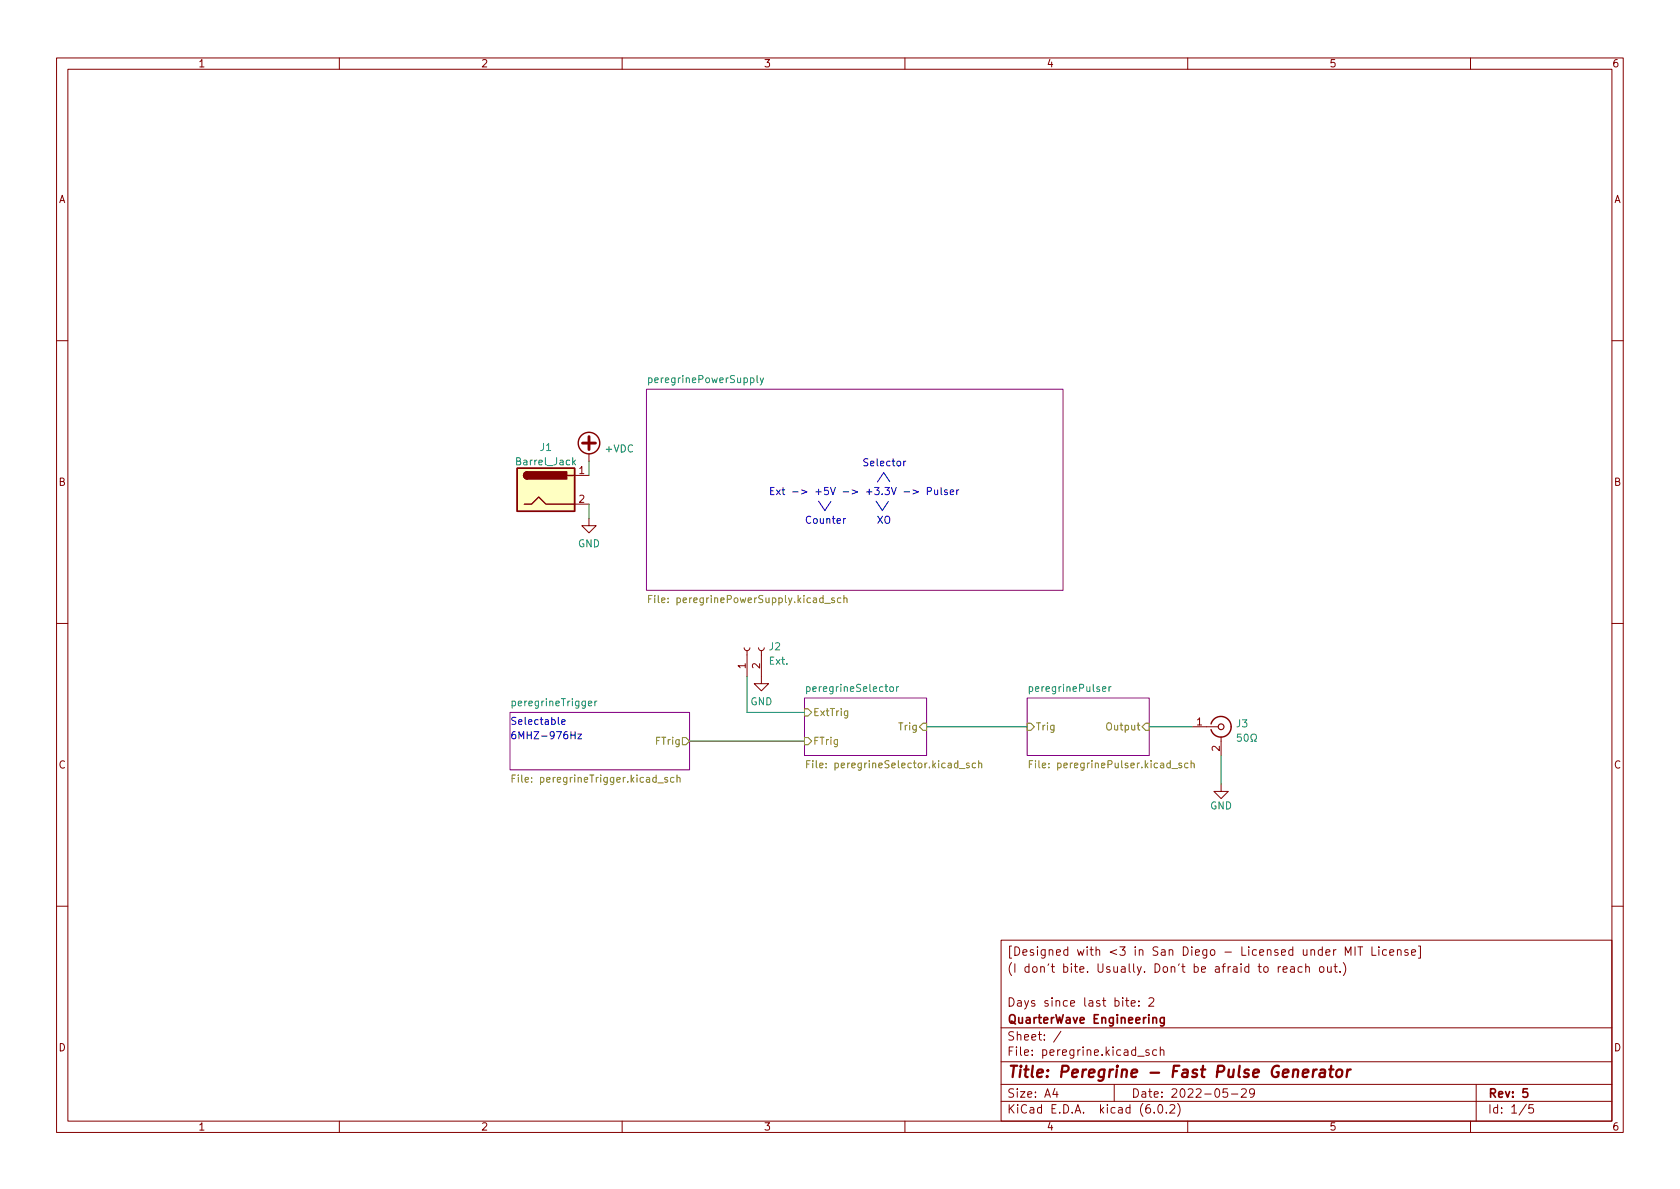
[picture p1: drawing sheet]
<svg xmlns="http://www.w3.org/2000/svg" width="297mm" height="210mm" viewBox="0 0 297 210" stroke-linecap="round" stroke-linejoin="round" font-family="sans-serif">
<g fill="none" stroke="#840000" stroke-width=".18">
<path d="M10 10.2h277v190.1h-277zM12 12.2h273v186.1h-273zM60 10.2v2M110 10.2v2M160 10.2v2M210 10.2v2M260 10.2v2M10 60.2h2M285 60.2h2M101.6 84.1h2.5M101.6 89.1h2.5M104.1 91.7v1.3h1.3l-1.3 1.2-1.2-1.2h1.2"/>
<path d="M104.1 80.3v1.2M10 110.2h2M131.6 114.5l.1 .4 .4 .2 .3-.2 .2-.4M132.1 115.1v4.5M134.1 114.5l.2 .4 .3 .2 .4-.2 .1-.4M134.6 115.1v5.8h1.3l-1.3 1.3-1.3-1.3h1.3M285 110.2h2M210.8 128.5h4.6M215.9 138.7v1.2h1.3l-1.3 1.3-1.3-1.3h1.3M215.9 130.3v3.3M10 160.2h2M177 166.3h108v32h-108z"/>
<path d="M199 176.9h.6M199.2 176.4v1.3l.4 .2M200 177.4l.7-.1-.1-.3-.4-.1-.2 .2 .1 .8h.5M201.4 177.8v.1M201.4 177v.1M203.1 176.6l.6-.2 .2 .2 .1 .3-.9 1h.9M226 170.9v1M226.4 170.9l-.3 .1-.1 .2M226.9 171.4l.7-.1-.1-.3-.4-.1-.2 .2v.8h.6M228.2 171h.6l.1 .9M228.9 171.3l-.5 .1a.29 .29 0 0 0-.3 .2 .29 .29 0 0 0 .3 .3h.5M230.2 171l-.4-.1-.3 .3v.4l.1 .3h.6"/>
<path d="M230.9 171.1l.2-.2 .3 .1 .1 .9M230.9 170.4v1.5M233.4 171l.4-.1 .3 .3v.4l-.3 .3h-.4l-.1-.3v-.4zM234.7 170.9l.1 1h.3l.3-.1M235.4 170.9v1M235.9 170.9h.5M236.1 170.4v1.3l.3 .2M236.9 171.8v.1M237.5 170.2a1.72 1.72 0 0 1 0 2.3M237.9 168.9v-1.5l.5 1.1 .5-1.1v1.5M239.6 167.4v1.5M240.1 167.4h.8"/>
<path d="M240.5 167.4v1.5M242.6 167.4v1.5h.7M243.8 167.4v.2M243.8 167.9v1M245.1 168l-.4-.1-.3 .3v.4l.2 .3h.5M245.7 168.4l.7-.1v-.3l-.5-.1-.2 .2 .1 .8h.6M247.1 168.1l.2-.2 .3 .1 .1 .9M247.1 167.9v1M248.9 168l-.3-.1-.2 .2v.3l.5 .1v.4h-.5M249.6 168.4l.7-.1-.1-.3-.4-.1-.2 .2v.8h.6M250.8 167.3h.3v2.1h-.3M285 160.2h2"/>
<path d="M60 198.3v2M110 198.3v2M160 198.3v2M177 194.8h108M177 191.8h108M177 187.8h108M177 181.8h108M186.5 192.5l-.4 1h1M186.9 193v1M187.6 182.4l-1.3 1.9M197 191.8v3M201.1 186.8h1.2"/>
<path d="M203.1 185.7l-.3-.1-.2 .2v.3l.5 .1v.4h-.5M204.1 196.7v.1M204.5 185.7l-.4-.1-.3 .3v.4l.1 .3h.6M204.9 195.4l.2-.1a.81 .81 0 0 1 .6 .7 .81 .81 0 0 1-.3 .8h-.2a.81 .81 0 0 1-.6-.6 .81 .81 0 0 1 .3-.8zM205.1 185.8l.3-.2 .3 .1 .1 .9M205.1 185.1v1.5M206.2 196.7v.1M206.9 195.5l.5-.2 .2 .2 .1 .3-.9 1h.9M208.2 195.1a1.72 1.72 0 0 1 0 2.3M210 198.3v2M217 192.5h-.7l-.1 .7 .2-.1 .5 .1 .2 .2-.1 .5-.2 .1-.6-.1M217.7 193.5h1.2"/>
<path d="M219.5 192.7l.6-.2 .2 .2 .1 .3-1 1h1M221.8 193.2l-.3 .3-.4-.1-.2-.2 .2-.6 .4-.1 .2 .2a.99 .99 0 0 1-.3 1.3h-.3M260 198.3v2M261 191.8v6.5M269.9 195.3l-1.3 1.9M271.1 195.3h-.7l-.1 .7 .2-.1 .5 .1 .2 .2-.1 .5-.2 .1-.6-.1"/>
</g>
<path d="M205.8 179.9v1.2l-.2 .3h-.4M203.8 180.1l.3-.2 .3 .1 .1 .9M205.8 180l-.4-.1-.3 .3v.4l.2 .3h.5M270.1 192.5h-.8v.7l.2-.1 .5 .1 .1 .2v.5l-.3 .1-.5-.1" fill="none" stroke="#840000" stroke-width=".3"/>
<path d="M230.4 189.8l.9-.2v-.4l-.6-.1-.3 .3v1l.2 .1 .5-.1M232.3 189.1l-.2 1.4M232.8 189.1l-.4 .1-.2 .3M233.5 189.2l.2-.1 .5 .1v1.3M234.3 189.6l-.7 .1a.4 .4 0 0 0-.3 .3 .4 .4 0 0 0 .2 .5l.7-.1M235 189.1h.8M235.4 188.5l-.2 1.7v.2l.4 .1M236.4 189.3a.52 .52 0 0 1 .5-.2 .52 .52 0 0 1 .4 .4v.6a.55 .55 0 0 1-.5 .4 .55 .55 0 0 1-.6-.4zM238.3 189.1l-.2 1.4M238.8 189.1l-.4 .1-.2 .3" fill="none" stroke="#840000" stroke-width=".4"/>
<g fill="#fff" stroke="#fff" stroke-width=".18">
<path d="M181.6 123.4h21.6v10.2h-21.6z"/>
<path d="M142.2 123.4h21.6v10.2h-21.6z"/>
<path d="M90.2 126h31.7v10.1h-31.7z"/>
<path d="M114.3 68.8h73.7v35.6h-73.7z"/>
</g>
<path d="M114.3 68.8h73.7v35.6h-73.7zM90.2 126h31.7v10.1h-31.7zM142.2 123.4h21.6v10.2h-21.6zM181.6 123.4h21.6v10.2h-21.6z" fill="none" stroke="#840084" stroke-width=".18"/>
<g fill="none" stroke="#848400" stroke-width=".18">
<path d="M114.7 105.9h.4M115.3 105.3h-.6v1.3M145.8 106.7h1M147.5 105.8l-.3-.1-.2 .2 .1 .2 .4 .1v.3h-.5M148.7 105.8l-.4-.1-.2 .3 .1 .5h.5M149.2 105.8l.2-.1 .3 .1 .1 .8M149.2 105.3v1.3M90.6 137.7h.4M91.2 137h-.6v1.3M118 137.5h-.3l-.2 .2 .1 .1 .4 .2v.3h-.5M119.2 137.5h-.4l-.2 .2 .1 .6h.5M119.7 137.6l.2-.1h.3v.8"/>
<path d="M119.7 137v1.3M120.6 130.4h.7l.6 .7-.6 .6h-.7zM142.2 130.4h.7l.6 .7-.6 .6h-.7zM142.2 125.3h.7l.6 .7-.6 .6h-.7zM142.6 135.1h.4M143.2 134.5h-.6v1.3M149.9 125.7v1l-.3 .3-.3-.1M149.9 125.8l-.4-.1-.2 .2 .1 .6h.5M163.2 127.9h.6v1.3h-.6l-.6-.7zM171.3 135l-.3-.1-.1 .2v.2l.4 .1v.3h-.4M172.5 135l-.4-.1-.2 .3 .1 .5h.5M173 135.1l.2-.2 .3 .1 .1 .8"/>
<path d="M173 134.5v1.3M181.6 127.9h.6l.7 .6-.7 .7h-.6zM182 135.1h.4M182.6 134.5h-.6v1.3M202.6 127.9h.6v1.3h-.6l-.7-.7zM208.9 135l-.3-.1-.2 .2 .1 .2 .4 .1v.3h-.5M210.1 135l-.4-.1-.3 .3 .2 .5h.5M210.6 135.1l.2-.2 .3 .1v.8M210.6 134.5v1.3"/>
</g>
<g fill="none" stroke="#008484" stroke-width=".18">
<path d="M133.9 66.4v1.1l.1 .2M134.4 66.8l.3 .9M135 66.8l-.4 1.2-.2 .1M101.4 81.7l.4 .5M101.8 81.4l-.5 .4M104 124.4l.6-.1v-.3h-.4l-.2 .2 .1 .6h.5M105.2 124v.8M105.5 124l-.3 .2M142.6 121.5l.4-.1 .2 .3-.1 .5h-.5M142.6 121.4v1.3M157.4 121.6l.2-.2 .3 .2 .1 .4-.1 .2-.3 .1-.2-.1zM158.5 121.4v.9"/>
<path d="M158.9 121.4l-.4 .3M194.9 121.9l.6-.2v-.2l-.4-.1-.2 .2 .1 .6h.5M196.1 121.4v.9M196.4 121.4l-.3 .3M219.4 129.8h-.6v.6l.1-.1 .5 .1 .1 .1-.1 .5-.2 .1-.4-.1M220.1 129.9l.2-.1a.68 .68 0 0 1 .4 .7 .68 .68 0 0 1-.4 .6l-.2-.1-.1-.4zM221.2 131.1h.3v-.3a.54 .54 0 0 1-.3-.7 .54 .54 0 0 1 .8-.2 .58 .58 0 0 1-.2 .9v.3h.3"/>
</g>
<g fill="none" stroke="#840000" stroke-width=".25">
<path d="M91.4 82.8h10.2v7.6h-10.2zM92.7 89.1h1.3l1.2-1.2 1.3 1.2h5.1M93.2 83.4a.64 .64 0 0 0-.6 .7 .64 .64 0 0 0 .6 .6M100.3 84.1h1.3M214.1 128a1.81 1.81 0 0 1 2-1.3 1.81 1.81 0 0 1 1.6 1.8M217.7 128.5a1.81 1.81 0 0 1-1.6 1.8 1.81 1.81 0 0 1-2-1.3"/>
<circle cx="104.1" cy="78.4" r="1.9"/>
</g>
<circle cx="215.9" cy="128.5" r=".51" fill="none" stroke="#840000" stroke-width=".2"/>
<path d="M91.4 82.8h10.2v7.6h-10.2z" fill="#ffffc2" stroke="#ffffc2" stroke-width=".18"/>
<g fill="#840000" stroke="#840000" stroke-width=".25">
<path d="M92.8 83.6l.4-.2v1.3a.64 .64 0 0 1-.6-.4 .64 .64 0 0 1 .2-.7z"/>
<path d="M93.2 83.4h7v1.3h-7z"/>
</g>
<path d="M103 78.4h2.3M104.1 77.2v2.3" fill="none" stroke="#840000" stroke-width=".51"/>
<g fill="none" stroke="#0000c2" stroke-width=".18">
<path d="M144.7 88.6l1.1 1.7M146.9 88.7l-1.1 1.6M149.2 91.7v.8M149.5 91.7l-.3 .2M154.9 88.6l1.1 1.7M156.2 83.6l-1.1 1.6M156.2 83.5l1.1 1.7M157.1 88.7l-1.1 1.6M159.8 81.5v.9M159.9 87h.9M160.2 81.5l-.4 .3M161.4 86.6l1 .4-1 .3"/>
<path d="M164 86.9l.6-.1 .1-.2-.1-.3-.6-.1v1.3M165.2 86.6l.1 .8 .3 .1 .2-.2M165.8 86.6v.9M166.4 86.2v1.1l.2 .2M167.5 86.7l-.3-.1-.2 .2 .1 .2 .4 .1v.3h-.5M168 87l.6-.1v-.2l-.4-.1-.2 .2 .1 .6h.5M169.2 86.6v.9M169.5 86.6l-.3 .3M99.3 127.7l.6-.1v-.3h-.4l-.2 .1 .1 .6h.5M101 130h.7M101.7 129.4v1.2M102.2 129.8h.6l-.6 .8h.6"/>
</g>
<path d="M104.1 81.5v2.6M104.1 89.1v2.6M132.1 119.6v6.4h10.1M121.9 131.1h20.3M163.8 128.5h17.8M203.2 128.5h7.6M215.9 133.6v5.1" fill="none" stroke="#008400" stroke-width=".18"/>
<text font-size="2.8" fill="#840000" x="178" y="190.6">Title: Peregrine - Fast Pulse Generator</text>
<g font-size="2.1" fill="#840000">
<text x="178" y="172">(I don't bite. Usually. Don't be afraid to reach out.)</text>
<text x="178" y="169">[Designed with &lt;3 in San Diego - Licensed under MIT License]</text>
<text x="178" y="178">Days since last bite: 2</text>
<text x="178" y="184">Sheet: /</text>
<text x="178" y="181">QuarterWave Engineering</text>
<text x="178" y="186.7">File: peregrine.kicad_sch</text>
<text x="178" y="196.9">KiCad E.D.A. kicad (6.0.2)</text>
<text x="178" y="194.1">Size: A4</text>
<text x="200" y="194.1">Date: 2022-05-29</text>
<text x="263" y="194.1">Rev: 5</text>
<text x="263" y="196.9">Id: 1/5</text>
</g>
<g font-size="1.8" fill="#840000">
<text x="35" y="11.9">1</text>
<text x="85" y="11.9">2</text>
<text x="135" y="11.9">3</text>
<text x="185" y="11.9">4</text>
<text x="235" y="11.9">5</text>
<text x="285" y="11.9">6</text>
<text x="10.3" y="35.9">A</text>
<text x="285.3" y="35.9">A</text>
<text x="102.4" y="83.8">1</text>
<text x="10.3" y="85.9">B</text>
<text x="102.4" y="88.9">2</text>
<text x="285.3" y="85.9">B</text>
<text x="131.8" y="118.2" transform="rotate(-90 131.8 118.2)">1</text>
<text x="134.4" y="118.2" transform="rotate(-90 134.4 118.2)">2</text>
<text x="211.6" y="128.3">1</text>
<text x="10.3" y="135.9">C</text>
<text x="215.6" y="132.8" transform="rotate(-90 215.6 132.8)">2</text>
<text x="285.3" y="135.9">C</text>
<text x="10.3" y="185.9">D</text>
<text x="285.3" y="185.9">D</text>
<text x="35" y="199.9">1</text>
<text x="85" y="199.9">2</text>
<text x="135" y="199.9">3</text>
<text x="185" y="199.9">4</text>
<text x="235" y="199.9">5</text>
<text x="285" y="199.9">6</text>
</g>
<g font-size="1.8" fill="#008484">
<text x="115.1" y="67.7">peregrinePowerSupply</text>
<text x="91.5" y="82.3">Barrel_Jack</text>
<text x="95.5" y="79.7">J1</text>
<text x="107.1" y="80">+VDC</text>
<text x="102.2" y="96.8">GND</text>
<text x="136" y="115">J2</text>
<text x="136.1" y="117.5">Ext.</text>
<text x="90.9" y="124.9">peregrineTrigger</text>
<text x="132.7" y="124.7">GND</text>
<text x="143.1" y="122.3">peregrineSelector</text>
<text x="182.4" y="122.3">peregrinePulser</text>
<text x="218.6" y="128.6">J3</text>
<text x="213.9" y="143.1">GND</text>
</g>
<g font-size="1.8" fill="#0000c2">
<text x="152.4" y="82.4">Selector</text>
<text x="135.9" y="87.5">Ext -&gt; +5V -&gt; +3.3V -&gt; Pulser</text>
<text x="142.2" y="92.6">Counter</text>
<text x="154.9" y="92.6">XO</text>
<text x="90.2" y="128.2">Selectable</text>
<text x="90.2" y="130.7">6MHZ-976Hz</text>
</g>
<g font-size="1.8" fill="#848400">
<text x="116" y="106.6">File: peregrinePowerSupply.kicad_sch</text>
<text x="116" y="131.7">FTrig</text>
<text x="143.7" y="131.7">FTrig</text>
<text x="143.7" y="126.6">ExtTrig</text>
<text x="159" y="129.2">Trig</text>
<text x="183.1" y="129.2">Trig</text>
<text x="195.9" y="129.2">Output</text>
<text x="144" y="135.8">File: peregrineSelector.kicad_sch</text>
<text x="183.2" y="135.8">File: peregrinePulser.kicad_sch</text>
<text x="91.7" y="138.4">File: peregrineTrigger.kicad_sch</text>
</g>
</svg>
